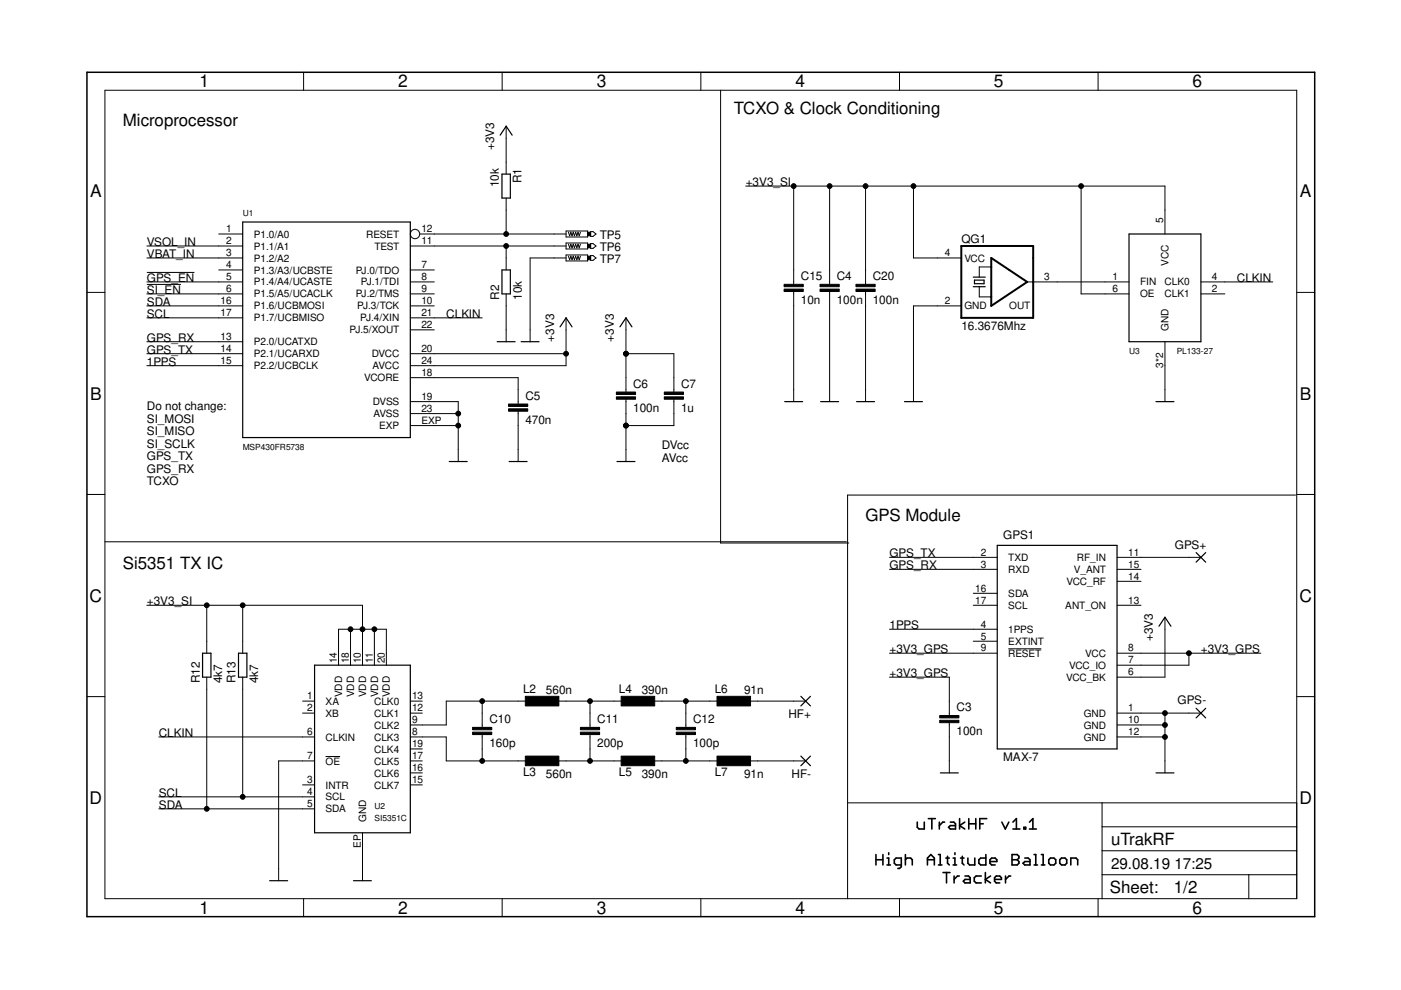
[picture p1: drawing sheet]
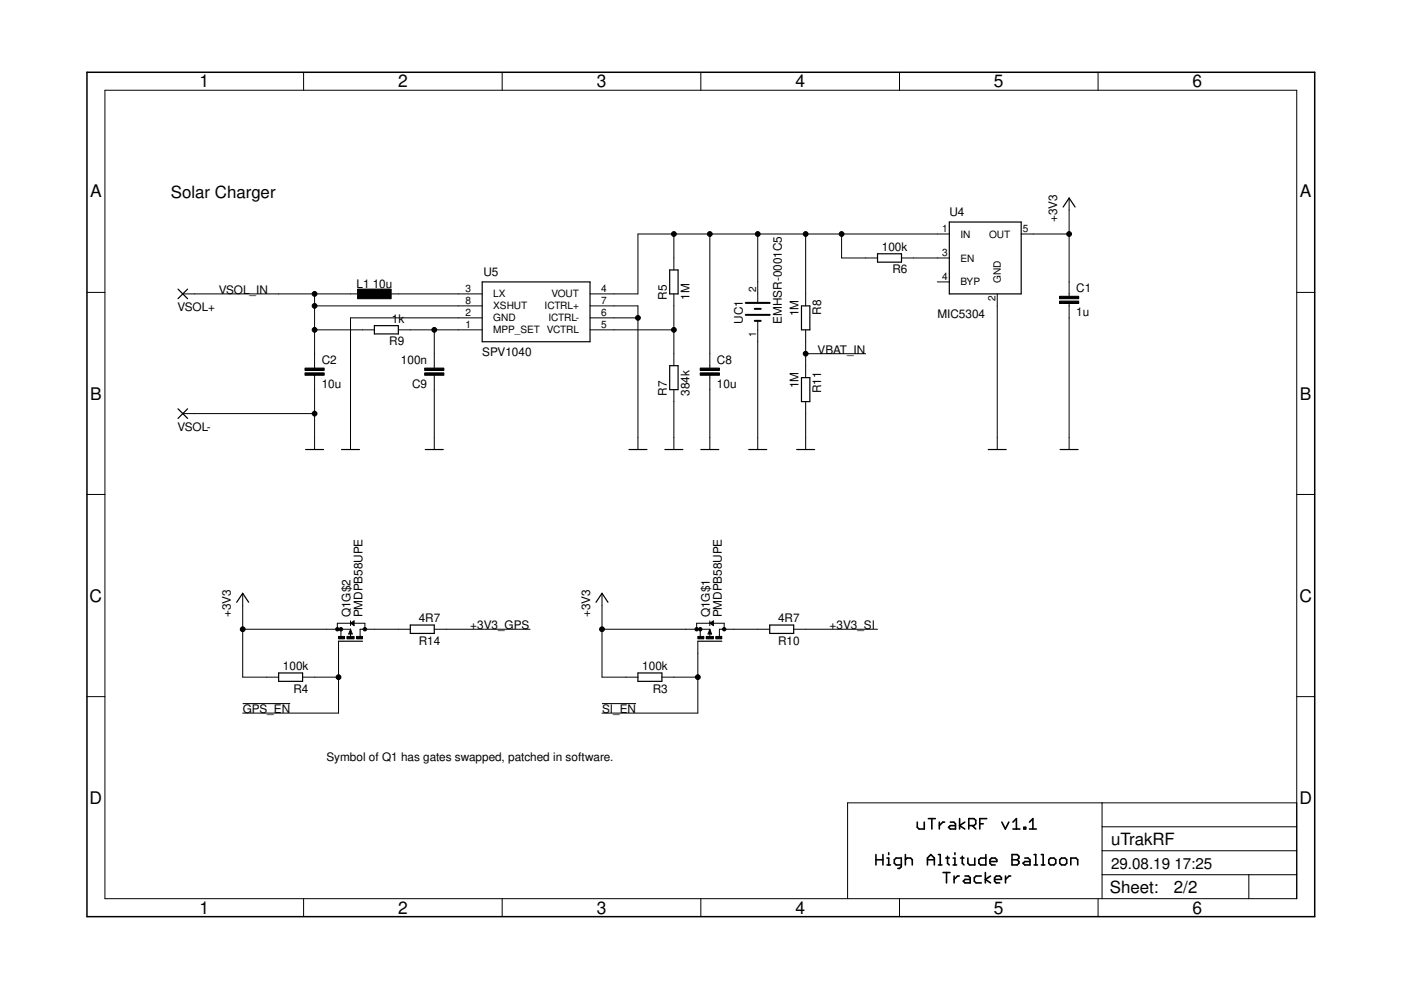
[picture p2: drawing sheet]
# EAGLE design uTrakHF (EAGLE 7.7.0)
uTrak Balloon Tracker Version 1.0

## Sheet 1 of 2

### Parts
C3  100n  C-EUC0402  [C0402]
C4  100n  C-EUC0402  [C0402]
C5  470n  C-EUC0603  [C0603]
C6  100n  C-EUC0402  [C0402]
C7  1u  C-EUC0603  [C0603]
C10  160p  C-EUC0402  [C0402]
C11  200p  C-EUC0402  [C0402]
C12  100p  C-EUC0402  [C0402]
C15  10n  C-EUC0402  [C0402]
C20  100n  C-EUC0402  [C0402]
GPS1  MAX-7  [UBLOX-7]
GPS+  SMD2  [SMD1,27-2,54]
GPS-  SMD2  [SMD1,27-2,54]
HF+  SMD2  [SMD1,27-2,54]
HF-  SMD2  [SMD1,27-2,54]
L2  560n  L0603  [C0603]
L3  560n  L0603  [C0603]
L4  390n  L0603  [C0603]
L5  390n  L0603  [C0603]
L6  91n  L0603  [C0603]
L7  91n  L0603  [C0603]
QG1  16.3676Mhz  XO  [CTS406]
R1  10k  R-EU_R0402  [R0402]
R2  10k  R-EU_R0402  [R0402]
R12  4k7  R-EU_R0402  [R0402]
R13  4k7  R-EU_R0402  [R0402]
TP5  PTR1TP10SQ  [TP10SQ]
TP6  PTR1TP10SQ  [TP10SQ]
TP7  PTR1TP10SQ  [TP10SQ]
U1  MSP430FR5738  [QFN24-4X4]
U2  SI5351C  [QFN20-4X4]
U3  PL133-27  [DFN6-2X3]

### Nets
1PPS: GPS1.4(1PPS) U1.15(P2.2/UCBCLK)
!GPS_EN: U1.5(P1.4/A4/UCASTE) ; also sheet 2
!SI_EN: U1.6(P1.5/A5/UCACLK) ; also sheet 2
+3V3: C6.1 C7.1 GPS1.6(VCC_BK) R1.1 U1.20(DVCC) U1.24(AVCC) ; also sheet 2
+3V3_GPS: C3.1 GPS1.7(VCC_IO) GPS1.8(VCC) GPS1.9(!RESET) ; also sheet 2
+3V3_SI: C4.1 C15.1 C20.1 QG1.4(VCC) R12.2 R13.2 U2.10(VDD) U2.11(VDD) U2.14(VDD) U2.18(VDD) U2.20(VDD) U3.5(VCC) U3.6(OE) ; also sheet 2
C33: C10.1 L2.1 U2.9(CLK2)
CLKIN: U1.21(PJ.4/XIN) U2.6(CLKIN) U3.4(CLK0)
GND: C3.2 C4.2 C5.2 C6.2 C7.2 C15.2 C20.2 GPS1.1(GND) GPS1.10(GND) GPS1.12(GND) GPS-.1(P) QG1.2(GND) R2.1 TP7.TP U1.19(DVSS) U1.23(AVSS) U1.EXP U2.7(!OE) U2.EP(GND) U3.3(GND) U3.EXP(GND) ; also sheet 2
GPS+: GPS1.11(RF_IN) GPS+.1(P)
GPS_RX: GPS1.3(RXD) U1.13(P2.0/UCATXD)
GPS_TX: GPS1.2(TXD) U1.14(P2.1/UCARXD)
HF+: HF+.1(P) L6.2
HF-: HF-.1(P) L7.2
N$2: C5.1 U1.18(VCORE)
N$3: C11.1 L2.2 L4.1
N$5: C12.1 L4.2 L6.1
N$12: C10.2 L3.1 U2.8(CLK3)
N$15: C11.2 L3.2 L5.1
N$16: C12.2 L5.2 L7.1
RST: R1.2 TP5.TP U1.12(RESET)
SCL: R13.1 U1.17(P1.7/UCBMISO) U2.4(SCL)
SDA: R12.1 U1.16(P1.6/UCBMOSI) U2.5(SDA)
TCXO: QG1.3(OUT) U3.1(FIN)
TST: R2.2 TP6.TP U1.11(TEST)
VBAT_IN: U1.3(P1.2/A2) ; also sheet 2
VSOL_IN: U1.2(P1.1/A1) ; also sheet 2
Unconnected: GPS1.5(EXTINT) GPS1.13(ANT_ON) GPS1.14(VCC_RF) GPS1.15(V_ANT) GPS1.16(SDA) GPS1.17(SCL) U1.1(P1.0/A0) U1.4(P1.3/A3/UCBSTE) U1.7(PJ.0/TDO) U1.8(PJ.1/TDI) U1.9(PJ.2/TMS) U1.10(PJ.3/TCK) U1.22(PJ.5/XOUT) U2.1(XA) U2.2(XB) U2.3(INTR) U2.12(CLK1) U2.13(CLK0) U2.15(CLK7) U2.16(CLK6) U2.17(CLK5) U2.19(CLK4) U3.2(CLK1)

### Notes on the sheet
- TCXO & Clock Conditioning
- Microprocessor
- DVcc
  AVcc
- Do not change:
  SI_MOSI
  SI_MISO
  SI_SCLK
  GPS_TX
  GPS_RX
  TCXO
- GPS Module
- Si5351 TX IC
- uTrakHF v1.1
  
  High Altitude Balloon
  Tracker

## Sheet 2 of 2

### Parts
C1  1u  C-EUC0603  [C0603]
C2  10u  C-EUC0603  [C0603]
C8  10u  C-EUC0603  [C0603]
C9  100n  C-EUC0402  [C0402]
L1  10u  LPS4018  [LPS4018]
Q1  PMDPB58UPE  [SOT1118]
R3  100k  R-EU_R0402  [R0402]
R4  100k  R-EU_R0402  [R0402]
R5  1M  R-EU_R0402  [R0402]
R6  100k  R-EU_R0402  [R0402]
R7  384k  R-EU_R0402  [R0402]
R8  1M  R-EU_R0402  [R0402]
R9  1k  R-EU_R0402  [R0402]
R10  4R7  R-EU_R0402  [R0402]
R11  1M  R-EU_R0402  [R0402]
R14  4R7  R-EU_R0402  [R0402]
U4  MIC5304  MIC5219XX  [SOT23-5]
U5  SPV1040  [TSSOP8]
UC1  EMHSR-0001C5  [EMHSR-0001C5-005R0]
VSOL+  SMD2  [SMD1,27-2,54]
VSOL-  SMD2  [SMD1,27-2,54]

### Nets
!GPS_EN: Q1.5(G) R4.1 ; also sheet 1
!SI_EN: Q1.2(G) R3.1 ; also sheet 1
+3V3: C1.1 Q1.1(S) Q1.4(S) R3.2 R4.2 U4.5(OUT) ; also sheet 1
+3V3_GPS: R14.1 ; also sheet 1
+3V3_SI: R10.1 ; also sheet 1
GND: C1.2 C2.2 C8.2 C9.1 R7.1 R11.2 U4.2(GND) U5.2(GND) U5.6(ICTRL-) U5.7(ICTRL+) UC1.1(-) VSOL-.1(P) ; also sheet 1
N$1: Q1.3(D) Q1.8(D) R10.2
N$4: Q1.6(D) Q1.7(D) R14.2
N$6: R6.1 U4.3(EN)
N$7: L1.1 U5.3(LX)
N$8: C9.2 R9.1 U5.1(MPP_SET)
N$20: R5.1 R7.2 U5.5(VCTRL)
VBAT: C8.1 R5.2 R6.2 R8.1 U4.1(IN) U5.4(VOUT) UC1.2(+)
VBAT_IN: R8.2 R11.1 ; also sheet 1
VSOL_IN: C2.1 L1.2 R9.2 U5.8(XSHUT) VSOL+.1(P) ; also sheet 1
Unconnected: U4.4(BYP)

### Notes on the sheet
- Solar Charger
- Symbol of Q1 has gates swapped, patched in software.
- uTrakRF v1.1
  
  High Altitude Balloon
  Tracker
